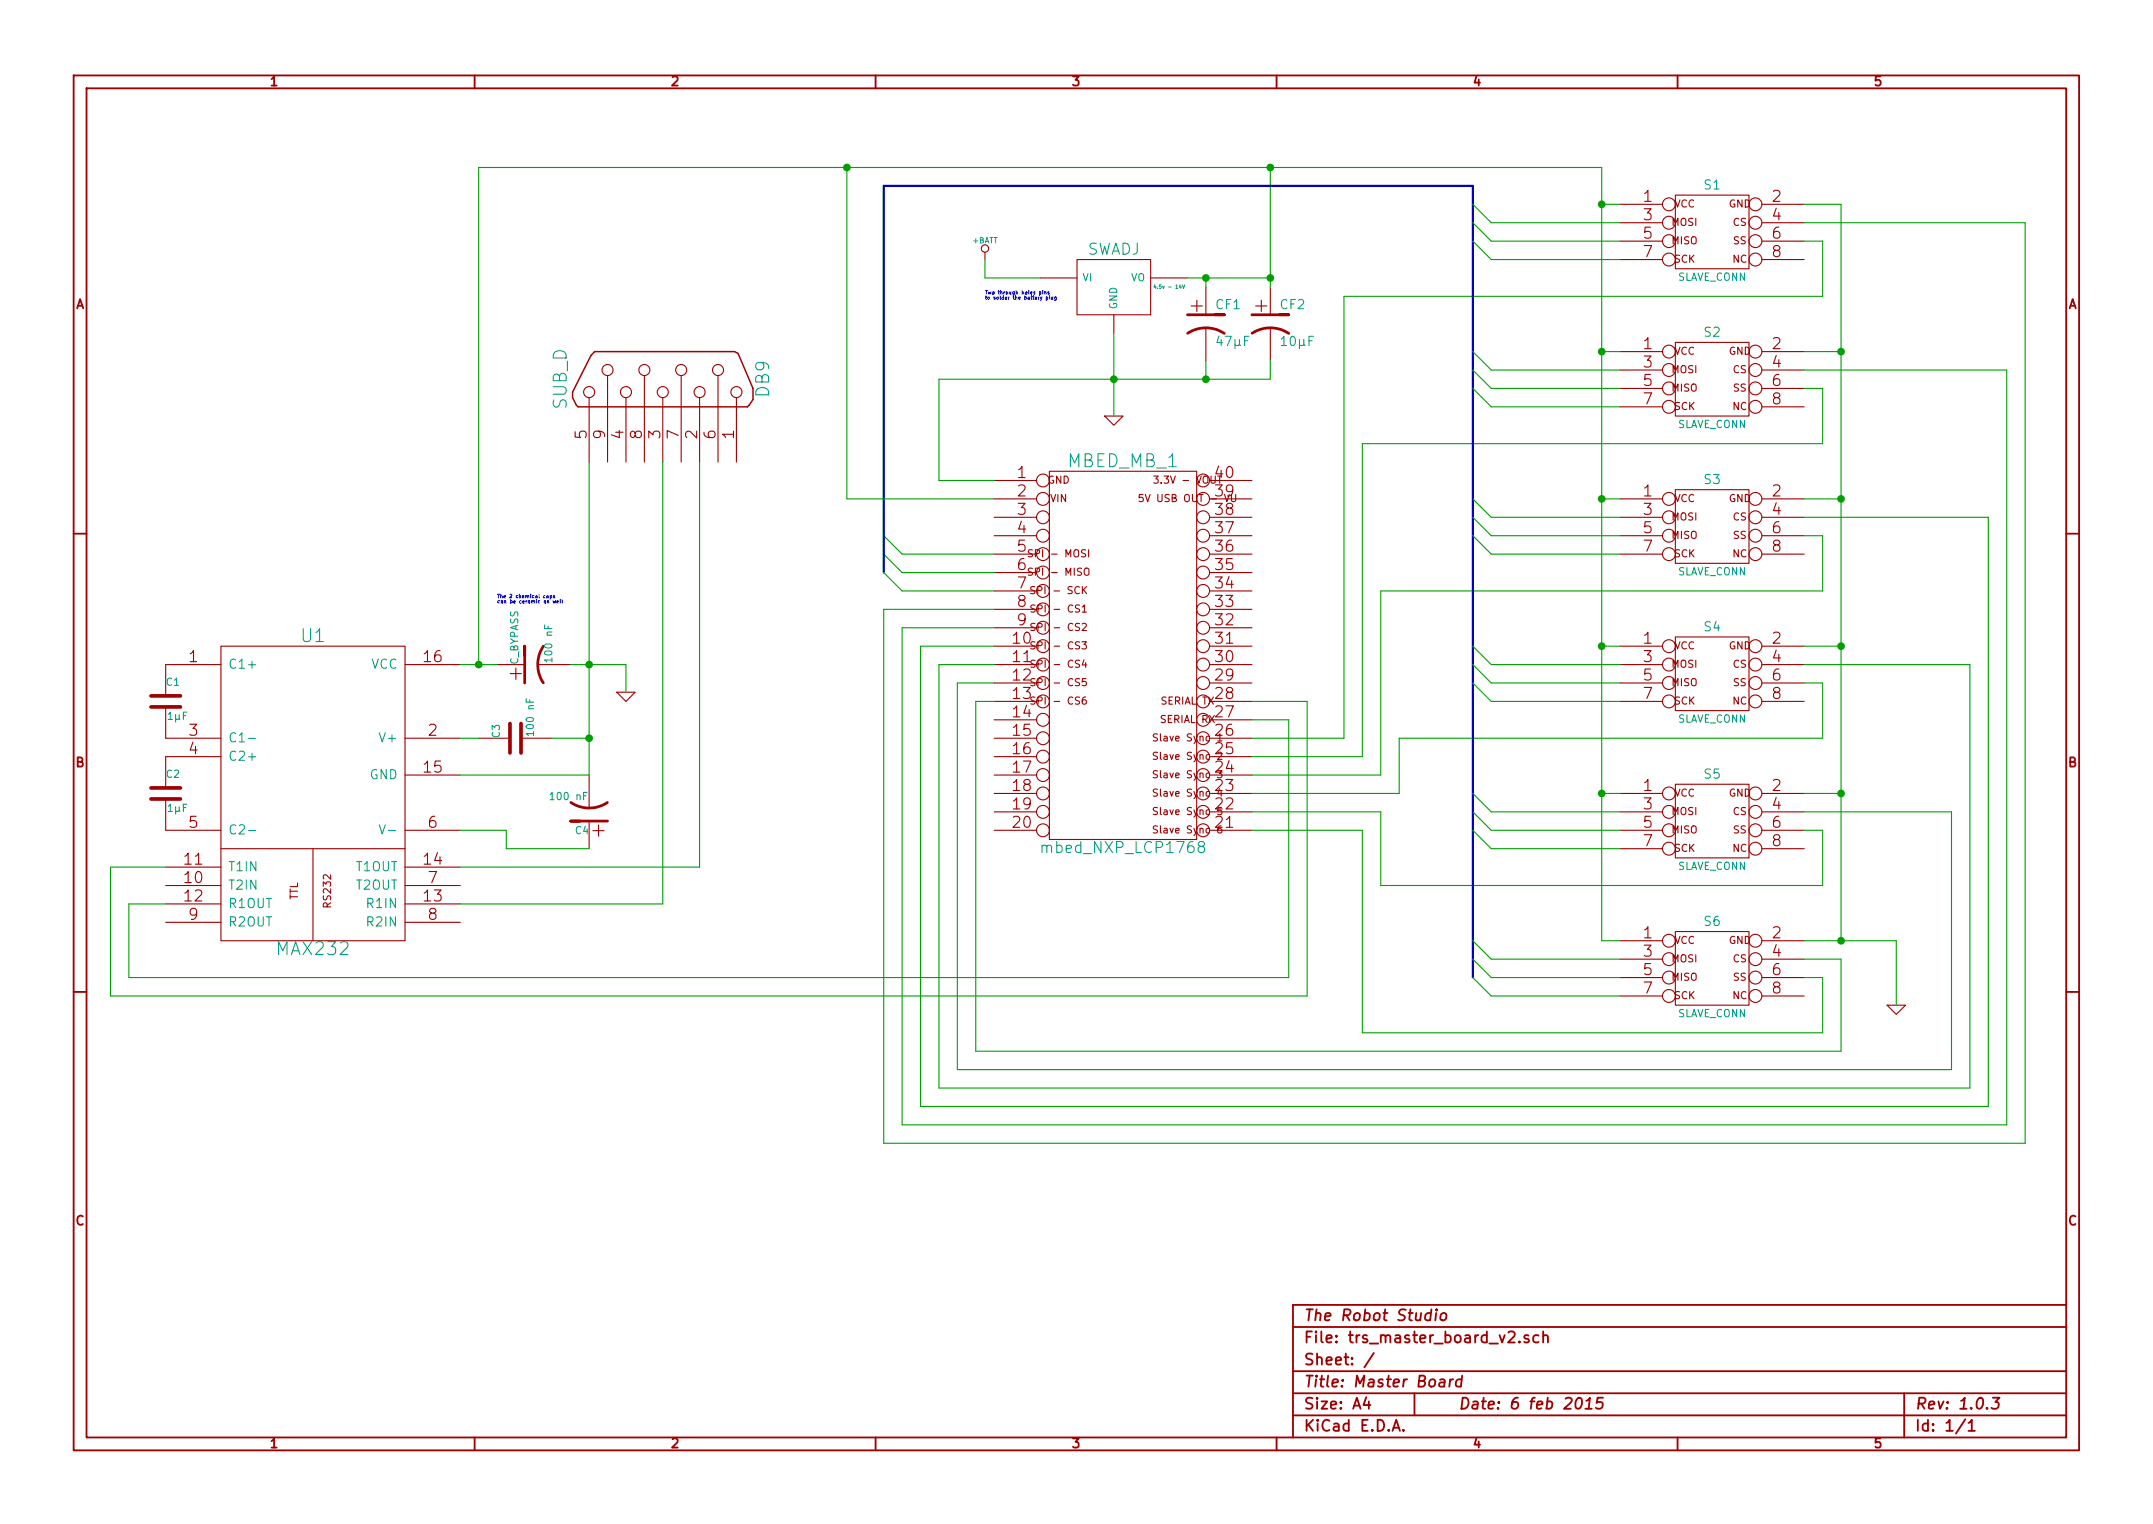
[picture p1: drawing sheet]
EESchema Schematic File Version 2
LIBS:power
LIBS:device
LIBS:transistors
LIBS:conn
LIBS:linear
LIBS:regul
LIBS:74xx
LIBS:cmos4000
LIBS:adc-dac
LIBS:memory
LIBS:xilinx
LIBS:special
LIBS:microcontrollers
LIBS:dsp
LIBS:microchip
LIBS:analog_switches
LIBS:motorola
LIBS:texas
LIBS:intel
LIBS:audio
LIBS:interface
LIBS:digital-audio
LIBS:philips
LIBS:display
LIBS:cypress
LIBS:siliconi
LIBS:opto
LIBS:atmel
LIBS:contrib
LIBS:valves
LIBS:trs_master_board_v2-cache
EELAYER 27 0
EELAYER END
$Descr A4 11693 8268
encoding utf-8
Sheet 1 1
Title "Master Board"
Date "6 feb 2015"
Rev "1.0.3"
Comp "The Robot Studio"
Comment1 ""
Comment2 ""
Comment3 ""
Comment4 ""
$EndDescr
$Comp
L MBED_NXP_LCP1768 MBED_MB_1
U 1 1
P 6100 3550
F 0 "MBED_MB_1" H 6100 4600 70  0000 C CNN
F 1 "mbed_NXP_LCP1768" H 6100 2500 60  0000 C CNN
F 2 "" H 6100 3550 60  0000 C CNN
F 3 "" H 6100 3550 60  0000 C CNN
	1    6100 3550
	1    0    0    -1  
$EndComp
$Comp
L DB9 SUB_D
U 1 1
P 3600 2050
F 0 "SUB_D" H 3600 2600 70  0000 C CNN
F 1 "DB9" H 3600 1500 70  0000 C CNN
F 2 "" H 3600 2050 60  0000 C CNN
F 3 "" H 3600 2050 60  0000 C CNN
	1    3600 2050
	0    -1   -1   0   
$EndComp
$Comp
L GND #PWR1
U 1 1
P 6050 2250
F 0 "#PWR1" H 6050 2250 30  0001 C CNN
F 1 "GND" H 6050 2180 30  0001 C CNN
F 2 "" H 6050 2250 60  0000 C CNN
F 3 "" H 6050 2250 60  0000 C CNN
	1    6050 2250
	1    0    0    -1  
$EndComp
$Comp
L C C1
U 1 1
P 900 3800
F 0 "C1" H 900 3900 40  0000 L CNN
F 1 "1µF" H 906 3715 40  0000 L CNN
F 2 "~" H 938 3650 30  0000 C CNN
F 3 "~" H 900 3800 60  0000 C CNN
	1    900  3800
	1    0    0    -1  
$EndComp
$Comp
L C C2
U 1 1
P 900 4300
F 0 "C2" H 900 4400 40  0000 L CNN
F 1 "1µF" H 906 4215 40  0000 L CNN
F 2 "~" H 938 4150 30  0000 C CNN
F 3 "~" H 900 4300 60  0000 C CNN
	1    900  4300
	1    0    0    -1  
$EndComp
$Comp
L C C3
U 1 1
P 2800 4000
F 0 "C3" H 2800 4100 40  0000 L CNN
F 1 "100 nF" H 2806 3915 40  0000 L CNN
F 2 "~" H 2838 3850 30  0000 C CNN
F 3 "~" H 2800 4000 60  0000 C CNN
	1    2800 4000
	0    -1   -1   0   
$EndComp
$Comp
L CP1 C_BYPASS
U 1 1
P 2900 3600
F 0 "C_BYPASS" H 2900 3700 40  0000 L CNN
F 1 "100 nF" H 2906 3515 40  0000 L CNN
F 2 "~" H 2938 3450 30  0000 C CNN
F 3 "~" H 2900 3600 60  0000 C CNN
	1    2900 3600
	0    -1   -1   0   
$EndComp
$Comp
L CP1 C4
U 1 1
P 3200 4400
F 0 "C4" H 3200 4500 40  0000 L CNN
F 1 "100 nF" H 3206 4315 40  0000 L CNN
F 2 "~" H 3238 4250 30  0000 C CNN
F 3 "~" H 3200 4400 60  0000 C CNN
	1    3200 4400
	-1   0    0    1   
$EndComp
$Comp
L SLAVE_CONN S1
U 1 1
P 9300 1250
F 0 "S1" H 9300 1500 50  0000 C CNN
F 1 "SLAVE_CONN" H 9300 1000 40  0000 C CNN
F 2 "" H 9300 1250 60  0000 C CNN
F 3 "" H 9300 1250 60  0000 C CNN
	1    9300 1250
	1    0    0    -1  
$EndComp
$Comp
L SLAVE_CONN S2
U 1 1
P 9300 2050
F 0 "S2" H 9300 2300 50  0000 C CNN
F 1 "SLAVE_CONN" H 9300 1800 40  0000 C CNN
F 2 "" H 9300 2050 60  0000 C CNN
F 3 "" H 9300 2050 60  0000 C CNN
	1    9300 2050
	1    0    0    -1  
$EndComp
$Comp
L SLAVE_CONN S3
U 1 1
P 9300 2850
F 0 "S3" H 9300 3100 50  0000 C CNN
F 1 "SLAVE_CONN" H 9300 2600 40  0000 C CNN
F 2 "" H 9300 2850 60  0000 C CNN
F 3 "" H 9300 2850 60  0000 C CNN
	1    9300 2850
	1    0    0    -1  
$EndComp
$Comp
L SLAVE_CONN S4
U 1 1
P 9300 3650
F 0 "S4" H 9300 3900 50  0000 C CNN
F 1 "SLAVE_CONN" H 9300 3400 40  0000 C CNN
F 2 "" H 9300 3650 60  0000 C CNN
F 3 "" H 9300 3650 60  0000 C CNN
	1    9300 3650
	1    0    0    -1  
$EndComp
$Comp
L SLAVE_CONN S5
U 1 1
P 9300 4450
F 0 "S5" H 9300 4700 50  0000 C CNN
F 1 "SLAVE_CONN" H 9300 4200 40  0000 C CNN
F 2 "" H 9300 4450 60  0000 C CNN
F 3 "" H 9300 4450 60  0000 C CNN
	1    9300 4450
	1    0    0    -1  
$EndComp
$Comp
L SLAVE_CONN S6
U 1 1
P 9300 5250
F 0 "S6" H 9300 5500 50  0000 C CNN
F 1 "SLAVE_CONN" H 9300 5000 40  0000 C CNN
F 2 "" H 9300 5250 60  0000 C CNN
F 3 "" H 9300 5250 60  0000 C CNN
	1    9300 5250
	1    0    0    -1  
$EndComp
$Comp
L MAX232 U1
U 1 1
P 1700 4300
F 0 "U1" H 1700 5150 70  0000 C CNN
F 1 "MAX232" H 1700 3450 70  0000 C CNN
F 2 "" H 1700 4300 60  0000 C CNN
F 3 "" H 1700 4300 60  0000 C CNN
	1    1700 4300
	1    0    0    -1  
$EndComp
Wire Wire Line
	5100 2600 5400 2600
Wire Wire Line
	2600 900  8700 900 
Wire Wire Line
	8700 900  8700 5100
Wire Wire Line
	8700 1900 8800 1900
Wire Wire Line
	8700 2700 8800 2700
Connection ~ 8700 1900
Connection ~ 8700 2700
Wire Wire Line
	8700 4300 8800 4300
Wire Wire Line
	8700 5100 8800 5100
Connection ~ 8700 4300
Wire Wire Line
	4600 900  4600 2700
Wire Wire Line
	10000 1900 9800 1900
Wire Wire Line
	10000 2700 9800 2700
Connection ~ 10000 1900
Wire Wire Line
	10000 3500 9800 3500
Connection ~ 10000 2700
Wire Wire Line
	10000 4300 9800 4300
Connection ~ 10000 3500
Wire Wire Line
	9800 5100 10300 5100
Connection ~ 10000 4300
Wire Wire Line
	9800 2000 10900 2000
Wire Wire Line
	9800 2800 10800 2800
Wire Wire Line
	9800 3600 10700 3600
Wire Wire Line
	9800 4400 10600 4400
Wire Wire Line
	9800 5200 10000 5200
Wire Wire Line
	7300 1600 9900 1600
Wire Wire Line
	7300 4000 7300 1600
Wire Wire Line
	6800 4000 7300 4000
Wire Wire Line
	7400 2400 9900 2400
Wire Wire Line
	7400 4100 7400 2400
Wire Wire Line
	6800 4100 7400 4100
Wire Wire Line
	9900 3200 7500 3200
Wire Wire Line
	7500 3200 7500 4200
Wire Wire Line
	7500 4200 6800 4200
Wire Wire Line
	7600 4000 9900 4000
Wire Wire Line
	7600 4300 7600 4000
Wire Wire Line
	6800 4300 7600 4300
Wire Wire Line
	7500 4800 9900 4800
Wire Wire Line
	7500 4400 7500 4800
Wire Wire Line
	6800 4400 7500 4400
Wire Wire Line
	7400 4500 7400 5600
Wire Wire Line
	6800 4500 7400 4500
Wire Wire Line
	3200 2500 3200 4200
Wire Wire Line
	5400 3300 4800 3300
Wire Wire Line
	4800 3300 4800 6200
Wire Wire Line
	4800 6200 11000 6200
Wire Wire Line
	5400 3400 4900 3400
Wire Wire Line
	4900 3400 4900 6100
Wire Wire Line
	4900 6100 10900 6100
Wire Wire Line
	10900 6100 10900 2000
Wire Wire Line
	5400 3500 5000 3500
Wire Wire Line
	5000 3500 5000 6000
Wire Wire Line
	5000 6000 10800 6000
Wire Wire Line
	10800 6000 10800 2800
Wire Wire Line
	5400 3600 5100 3600
Wire Wire Line
	5100 3600 5100 5900
Wire Wire Line
	5100 5900 10700 5900
Wire Wire Line
	10700 5900 10700 3600
Wire Wire Line
	5400 3700 5200 3700
Wire Wire Line
	5200 3700 5200 5800
Wire Wire Line
	5200 5800 10600 5800
Wire Wire Line
	10600 5800 10600 4400
Wire Wire Line
	5400 3800 5300 3800
Wire Wire Line
	5300 3800 5300 5700
Wire Wire Line
	5300 5700 10000 5700
Wire Wire Line
	10000 5700 10000 5200
Wire Wire Line
	6800 3800 7100 3800
Wire Wire Line
	7100 3800 7100 5400
Wire Wire Line
	7100 5400 600  5400
Wire Wire Line
	6800 3900 7000 3900
Wire Wire Line
	7000 3900 7000 5300
Wire Wire Line
	7000 5300 700  5300
Wire Wire Line
	3600 2500 3600 4900
Wire Wire Line
	9900 1600 9900 1300
Wire Wire Line
	9900 1300 9800 1300
Wire Wire Line
	9800 1100 10000 1100
Wire Wire Line
	7400 5600 9900 5600
Wire Wire Line
	8100 1200 8800 1200
Wire Wire Line
	9900 2400 9900 2100
Wire Wire Line
	9900 2100 9800 2100
Wire Wire Line
	9900 5600 9900 5300
Wire Wire Line
	9900 5300 9800 5300
Wire Wire Line
	9900 4800 9900 4500
Wire Wire Line
	9900 4500 9800 4500
Wire Wire Line
	9900 4000 9900 3700
Wire Wire Line
	9900 3700 9800 3700
Wire Wire Line
	8100 1300 8800 1300
Wire Wire Line
	9900 2900 9900 3200
Wire Wire Line
	9900 2900 9800 2900
Wire Wire Line
	11000 6200 11000 1200
Wire Wire Line
	11000 1200 9800 1200
Wire Wire Line
	8100 1400 8800 1400
Wire Wire Line
	8800 3500 8700 3500
Connection ~ 8700 3500
Wire Wire Line
	600  5400 600  4700
Wire Wire Line
	700  5300 700  4900
Wire Wire Line
	3600 4900 2500 4900
Wire Wire Line
	700  4900 900  4900
Wire Wire Line
	600  4700 900  4700
Wire Wire Line
	2500 4700 3800 4700
Wire Wire Line
	3800 4700 3800 2500
Wire Wire Line
	3200 4200 2500 4200
Wire Wire Line
	2600 900  2600 3600
Wire Wire Line
	3200 4600 2750 4600
Wire Wire Line
	2750 4600 2750 4500
Wire Wire Line
	2750 4500 2500 4500
$Comp
L 7805 4.5v~-~14V
U 1 1
P 6050 1550
F 0 "4.5v - 14V" H 6350 1550 20  0000 C CNN
F 1 "SWADJ" H 6050 1750 60  0000 C CNN
F 2 "" H 6050 1550 60  0000 C CNN
F 3 "" H 6050 1550 60  0000 C CNN
	1    6050 1550
	1    0    0    -1  
$EndComp
$Comp
L +BATT #PWR?
U 1 1
P 5350 1400
F 0 "#PWR?" H 5350 1350 20  0001 C CNN
F 1 "+BATT" H 5350 1500 30  0000 C CNN
F 2 "" H 5350 1400 60  0000 C CNN
F 3 "" H 5350 1400 60  0000 C CNN
	1    5350 1400
	1    0    0    -1  
$EndComp
Wire Wire Line
	5350 1400 5350 1500
Wire Wire Line
	5350 1500 5650 1500
Wire Wire Line
	5100 2050 6900 2050
$Comp
L CP1 CF2
U 1 1
P 6900 1750
F 0 "CF2" H 6950 1850 50  0000 L CNN
F 1 "10µF" H 6950 1650 50  0000 L CNN
F 2 "~" H 6900 1750 60  0000 C CNN
F 3 "~" H 6900 1750 60  0000 C CNN
	1    6900 1750
	1    0    0    -1  
$EndComp
Wire Wire Line
	6900 900  6900 1550
Wire Wire Line
	6900 2050 6900 1950
Wire Wire Line
	6450 1500 6900 1500
Connection ~ 6900 1500
Wire Wire Line
	6050 1800 6050 2250
Connection ~ 6050 2050
Text Notes 5350 1600 0    20   ~ 0
Two through holes pins\nto solder the battery plug
Text Notes 2700 3250 0    20   ~ 0
The 2 chemical caps \ncan be ceramic as well
$Comp
L GND #PWR?
U 1 1
P 3400 3750
F 0 "#PWR?" H 3400 3750 30  0001 C CNN
F 1 "GND" H 3400 3680 30  0001 C CNN
F 2 "" H 3400 3750 60  0000 C CNN
F 3 "" H 3400 3750 60  0000 C CNN
	1    3400 3750
	1    0    0    -1  
$EndComp
Wire Wire Line
	3400 3600 3400 3750
$Comp
L GND #PWR?
U 1 1
P 10300 5450
F 0 "#PWR?" H 10300 5450 30  0001 C CNN
F 1 "GND" H 10300 5380 30  0001 C CNN
F 2 "" H 10300 5450 60  0000 C CNN
F 3 "" H 10300 5450 60  0000 C CNN
	1    10300 5450
	1    0    0    -1  
$EndComp
Wire Wire Line
	5100 2600 5100 2050
Wire Wire Line
	10000 1100 10000 5100
Wire Wire Line
	10300 5100 10300 5450
Connection ~ 10000 5100
Entry Wire Line
	4800 2900 4900 3000
Entry Wire Line
	4800 3000 4900 3100
Wire Bus Line
	8000 1000 8000 5300
Wire Wire Line
	8800 1100 8700 1100
Connection ~ 8700 1100
Connection ~ 6900 900 
Entry Wire Line
	8000 1100 8100 1200
Entry Wire Line
	8000 1200 8100 1300
Entry Wire Line
	8000 1300 8100 1400
Entry Wire Line
	8000 1900 8100 2000
Entry Wire Line
	8000 2000 8100 2100
Entry Wire Line
	8000 2100 8100 2200
Wire Wire Line
	8800 2000 8100 2000
Wire Wire Line
	8100 2100 8800 2100
Wire Wire Line
	8800 2200 8100 2200
Entry Wire Line
	8000 2700 8100 2800
Entry Wire Line
	8000 2800 8100 2900
Entry Wire Line
	8000 2900 8100 3000
Wire Wire Line
	8800 2800 8100 2800
Wire Wire Line
	8800 2900 8100 2900
Wire Wire Line
	8800 3000 8100 3000
Entry Wire Line
	8000 4300 8100 4400
Entry Wire Line
	8000 4400 8100 4500
Entry Wire Line
	8000 4500 8100 4600
Entry Wire Line
	8000 3500 8100 3600
Entry Wire Line
	8000 3600 8100 3700
Entry Wire Line
	8000 3700 8100 3800
Entry Wire Line
	8000 5100 8100 5200
Entry Wire Line
	8000 5200 8100 5300
Entry Wire Line
	8000 5300 8100 5400
Wire Wire Line
	8800 3600 8100 3600
Wire Wire Line
	8800 3700 8100 3700
Wire Wire Line
	8800 3800 8100 3800
Wire Wire Line
	8800 4400 8100 4400
Wire Wire Line
	8800 4500 8100 4500
Wire Wire Line
	8800 4600 8100 4600
Wire Wire Line
	8800 5200 8100 5200
Wire Wire Line
	8800 5300 8100 5300
Wire Wire Line
	8800 5400 8100 5400
Wire Bus Line
	4800 1000 8000 1000
Wire Bus Line
	4800 1000 4800 3100
Wire Wire Line
	2500 4000 2600 4000
Wire Wire Line
	3000 4000 3200 4000
Connection ~ 3200 4000
Connection ~ 4600 900 
Wire Wire Line
	4600 2700 5400 2700
Wire Wire Line
	2500 3600 2700 3600
Connection ~ 2600 3600
Wire Wire Line
	3100 3600 3400 3600
Connection ~ 3200 3600
Entry Wire Line
	4800 3100 4900 3200
Wire Wire Line
	4900 3000 5400 3000
Wire Wire Line
	5400 3100 4900 3100
Wire Wire Line
	5400 3200 4900 3200
$Comp
L CP1 CF1
U 1 1
P 6550 1750
F 0 "CF1" H 6600 1850 50  0000 L CNN
F 1 "47µF" H 6600 1650 50  0000 L CNN
F 2 "~" H 6550 1750 60  0000 C CNN
F 3 "~" H 6550 1750 60  0000 C CNN
	1    6550 1750
	1    0    0    -1  
$EndComp
Wire Wire Line
	6550 1950 6550 2050
Connection ~ 6550 2050
Wire Wire Line
	6550 1550 6550 1500
Connection ~ 6550 1500
$EndSCHEMATC
